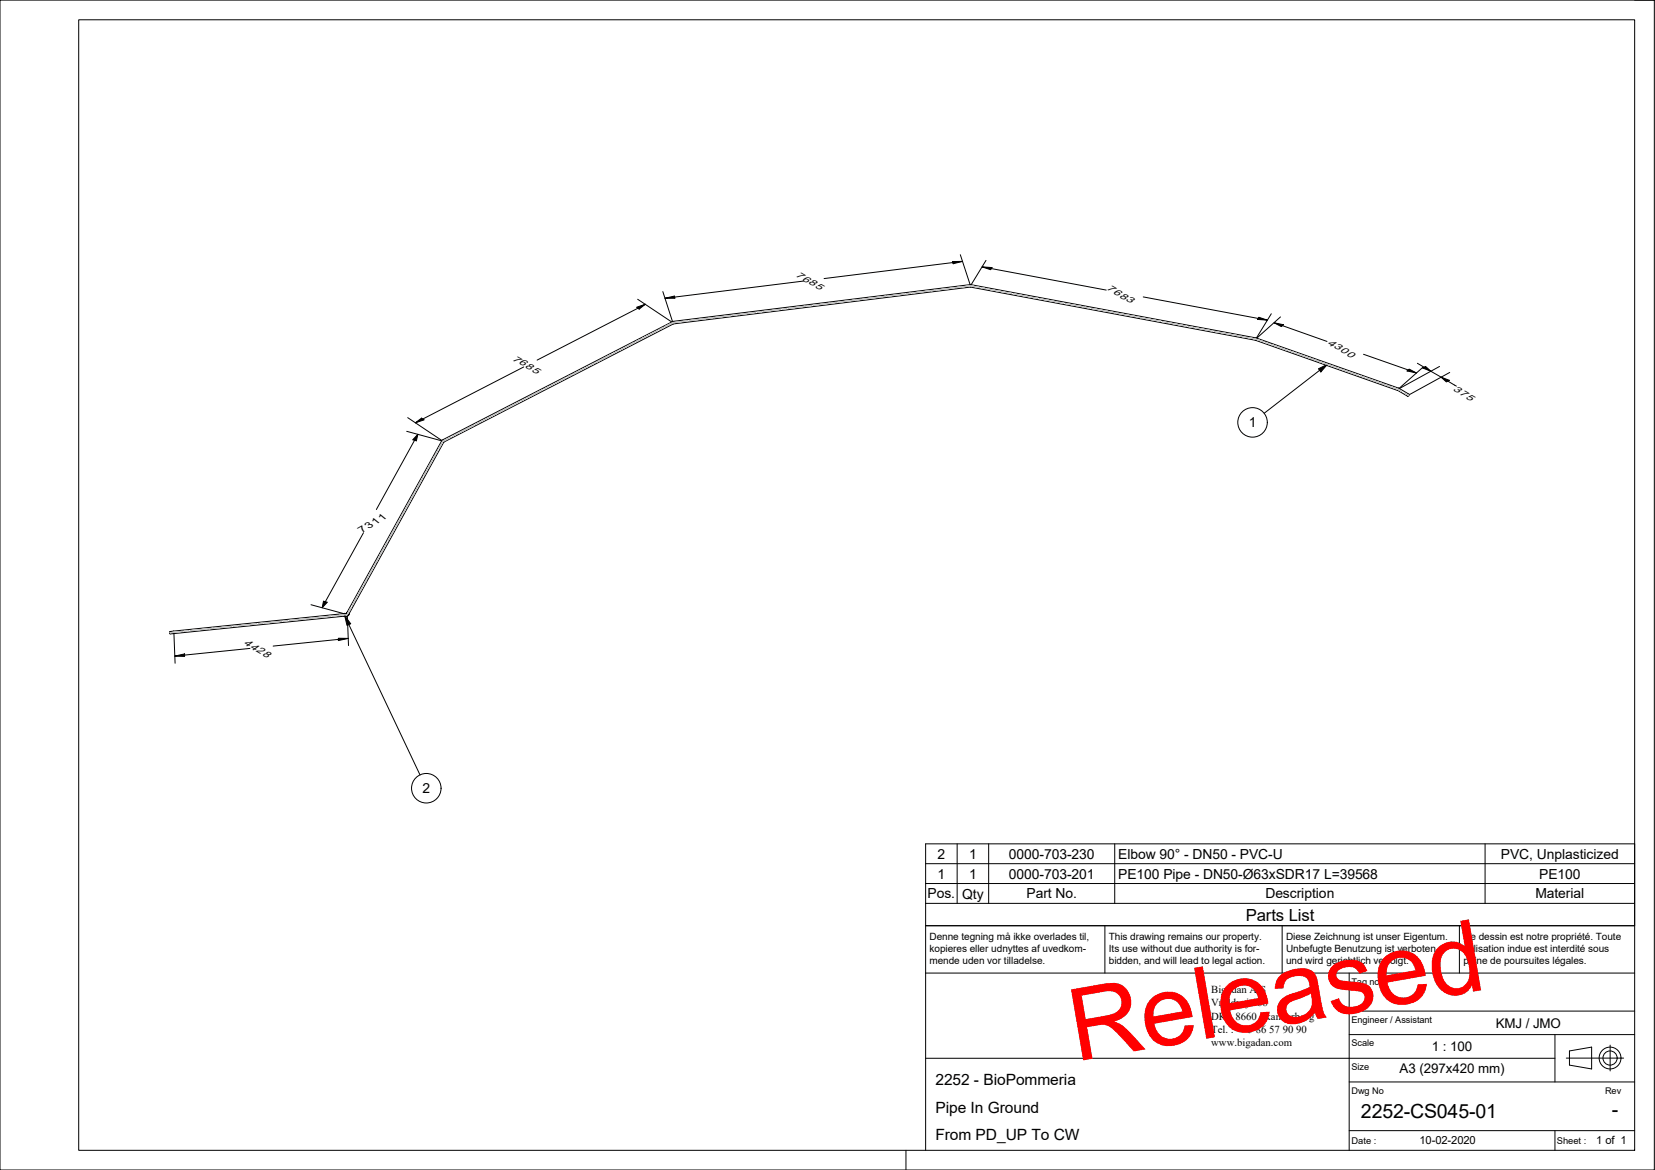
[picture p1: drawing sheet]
<svg xmlns="http://www.w3.org/2000/svg" width="420mm" height="297mm" viewBox="0 0 420 297" stroke-linecap="round" stroke-linejoin="round" font-family="sans-serif">
<!-- layer: 3D Sketch Geometry -->
<g fill="none" stroke="#c0c0c0" stroke-width=".25">
<path d="M187.1 79.9l-1 .1M191.8 79.3l-4.2 .6M193.4 79.1l-1.1 .2M198.1 78.6l-4.2 .5M199.7 78.3l-1.1 .2M204.4 77.8l-4.2 .5M206 77.6l-1.1 .1M210.7 77l-4.2 .5M212.3 76.8l-1.1 .1M217 76.2l-4.2 .5M218.6 76l-1.1 .1M223.3 75.4l-4.2 .5"/>
<path d="M224.9 75.2l-1.1 .1M229.6 74.7l-4.2 .5M231.1 74.5l-1 .1M235.9 73.9l-4.2 .5M237.4 73.7l-1 .1M242.2 73.1l-4.2 .5M243.8 72.9l-1.1 .1M244.3 72.8l2.1-.3 2.2 .5M249.1 73.1l1.1 .2M250.7 73.4l4.4 .8M255.7 74.3l1.1 .2M257.3 74.6l4.4 .8"/>
<path d="M262.3 75.6l1.1 .1M263.9 75.8l4.4 .9M268.9 76.8l1.1 .1M270.5 77.1l4.4 .8M275.5 78l1.1 .2M277.1 78.3l4.4 .8M282 79.2l1.1 .2M283.7 79.5l4.4 .8M137.8 99l-3.9 2M139.2 98.2l-1 .5M143.6 96l-3.9 2M145 95.2l-.9 .5"/>
<path d="M149.4 92.9l-3.9 2.1M150.9 92.2l-1 .5M155.3 89.9l-3.9 2.1M156.7 89.2l-1 .5M161.1 86.9l-3.9 2.1M162.6 86.2l-1 .5M166.9 83.9l-3.9 2M168.4 83.2l-1 .5M172.9 81.7l-2.1 .2-1.9 1M174.5 81.5l-1.1 .1M179.2 80.9l-4.2 .5M180.8 80.7l-1.1 .1"/>
<path d="M185.5 80.1l-4.2 .5M288.6 80.5l1.1 .2M290.3 80.8l4.3 .8M295.2 81.7l1.1 .2M296.8 82l4.4 .8M301.8 82.9l1.1 .2M303.4 83.2l4.4 .8M308.4 84.1l1.1 .3M310 84.4l4.4 .8M315 85.4l1.1 .2M316.6 85.7l2.2 .4 2 .7M321.3 87l1 .3"/>
<path d="M322.8 87.5l4 1.4M327.3 89.1l1 .3M328.8 89.6l4.1 1.4M333.4 91.2l.9 .4M334.9 91.8l4 1.4M339.4 93.3l1 .4M340.9 93.9l4 1.4M345.4 95.4l1 .4M346.9 96l4 1.4M351.4 97.6l1 .3M352.9 98.1l2.9 1.2M356.7 99.9l.8 .4"/>
<path d="M108.1 119.8l-.5 .9M110.4 115.7l-2 3.7M111.2 114.3l-.5 .9M114.4 111l-2 1-1 1.9M115.8 110.3l-.9 .5M120.2 108l-3.9 2M121.7 107.3l-1 .5M126.1 105l-3.9 2M127.5 104.3l-1 .5M131.9 102l-3.9 2M133.3 101.2l-.9 .6M98.3 137.7l-2.1 3.7"/>
<path d="M99 136.3l-.5 .9M101.3 132.2l-2 3.7M102.1 130.8l-.5 .9M104.4 126.7l-2.1 3.7M105.1 125.3l-.5 .9M107.4 121.2l-2 3.7M52.5 159.7l-4.2 .4M54.1 159.5l-1.1 .1M58.8 159l-4.2 .5M60.4 158.9l-1 .1M65.1 158.4l-4.2 .4M66.7 158.2l-1.1 .1"/>
<path d="M71.4 157.8l-4.2 .4M72.9 157.6l-1 .1M77.7 157.1l-4.2 .4M79.2 157h-1M83.9 156.4l-4.1 .5M85.5 156.3l-1 .1M89.2 154.2l-1.1 1.8-2 .2M89.9 152.8l-.5 .9M92.2 148.7l-2 3.6M93 147.3l-.5 .9M95.2 143.2l-2 3.6M96 141.8l-.5 .9"/>
<path d="M43.5 160.6h-.3M46.2 160.3l-2.4 .3M47.8 160.1l-1 .2"/>
</g>
<!-- layer: Visible -->
<g fill="none" stroke="#000" stroke-width=".25">
<path d="M246.4 72.2v.7M246.4 72.9l-75.5 9.3M246.4 72.2l-75.7 9.4M246.4 72.9l72.3 13.5M246.4 72.2l72.5 13.6M170.7 81.6l.2 .3v.3M170.7 81.6l-58.5 30.1M170.9 82.2l-58.3 30.1M318.7 86.4l36.1 12.7M318.9 85.8l-.2 .2v.4M318.9 85.8l36.1 12.7M357.4 100.2a.25 .25 0 0 1 .4 .1 .25 .25 0 0 1-.3 .3h-.2z"/>
<path d="M357.7 100.1l-2.6-1.6-.3 .2v.4l2.6 1.5M87.3 156.4l-43.1 4.5M87.3 155.8l1-.3 .3 .4-.3 .5-.7 .1-.3-.1zM87.4 155.8l-43.3 4.4M87.9 155.7l-.2 .1M88.1 155.5l24.1-43.7h.3l.2 .4-24.1 43.6M88.3 156.1v.2M43.1 160.3l.1 .6zM44.1 160.2l.1 .7M44.1 160.2l-1 .1M44.2 160.9h-1"/>
</g>
<!-- layer: Visible Narrow -->
<path d="M87.5 155.7l-.2 .2 .1 .6M87.8 155.8l-.2 .2v.5M87.9 155.7h.5l.1 .5M88 155.6h.5l.1 .3" fill="none" stroke="#000" stroke-width=".25"/>
<!-- layer: Symbol -->
<g fill="none" stroke="#000" stroke-width=".25">
<path d="M334.7 93.6l2.3-1.1-1.7 1.9zM337 92.5l-16.1 12.4M87.5 156.3l1.5 2.1-.9 .4zM87.5 156.3l19.1 40.5M235 219.3h180M243 214.2v15.1M251 214.2v15.1M283 214.2v15.1M377 214.2v15.1M235 224.3h180v-10.1h-180v15.1M235 229.3v5.7h180v-5.7M415 224.3v5h-180"/>
<circle cx="318" cy="107.2" r="3.7"/>
<circle cx="108.2" cy="200.1" r="3.7"/>
</g>
<!-- layer: Border -->
<path d="M0 0h420v297h-420zM20 5h395v287h-395zM415 0h5M230 292v5" fill="none" stroke="#000" stroke-width=".25"/>
<!-- layer: Title -->
<g fill="none" stroke="#000" stroke-width=".25">
<path d="M280.5 235v12M325.5 235v12M370.5 235v12M415 235h-180v57M235 247h180M342.5 256.7h72.5M342.5 247v45M235 268.7h159.8M342.5 274.7h72.5M342.5 262.7h72.5M394.8 262.7v12M397.6 268.6h14.6"/>
<path d="M398.4 266.8l5.7-1v5.6l-5.7-1zM408.8 265.3v6.6M342.5 287h72.5M394.8 287v5"/>
<circle cx="408.7" cy="268.6" r="2.77"/>
<circle cx="408.7" cy="268.6" r="1.8"/>
</g>
<!-- layer: Symbol -->
<g fill="#000">
<path d="M334.7 93.6l2.3-1.1-1.7 1.9z" fill-rule="evenodd"/>
<path d="M87.5 156.3l1.5 2.1-.9 .4z" fill-rule="evenodd"/>
</g>
<!-- layer: Dimension -->
<g fill="none" stroke="#000" stroke-width=".25">
<path d="M161.6 78l2.2-.8-1.5 1.3zM161.9 76l8.6 5.7M163.8 77.2l-27.4 14.2M168.3 74l2.4 7.6M168.8 75.7l2.4-.5 .2 .5zM204 71.4l-35.2 4.3M241.8 66.4h2.5l-2.3 .6zM243.8 64.7l2.5 7.6M244.3 66.4l-35.1 4.3M249.3 67.8l2.5 .1-.3 .6zM249.3 67.8l31.5 5.8M250.3 66.1l-3.8 6.2"/>
<path d="M290.2 75.4l31.5 5.9M322.7 79.7l-3.7 6.1M133 93.2l-27.5 14.1M319.6 80.5l2.1 .8-2.5-.2zM323.5 81.9l2.3 .6-.5 .4zM323.5 81.9l13.4 4.8M325.1 80.5l-6 5.3M346.2 89.9l13.4 4.8M357.2 94.2l.6-.5 1.8 1zM359.8 92.2l9.9 5.8M361.2 93.4l.7-.4 1.4 1.3zM361.2 93.2l-6 5.4"/>
<path d="M365.5 93l-10.2 5.6M365.8 95.7l2.1 .8-.7 .5zM368 94.6l-10.1 5.5M103.3 109.5l8.7 2.4M103.5 106l8.6 5.8M105.5 107.3l1.5-1.1 .7 .4zM106.1 110.3l-.4 1.6-.9-.2zM106.1 110.3l-10.6 19.1M92.3 135.2l-10.5 19.1M79 153.5l8.7 2.4M82.1 152.6l1 .3-1.3 1.4zM88.2 156.3l.3 7.6"/>
<path d="M44.2 160.8l.2 7.6M44.4 166.6l2.5-.6v.7zM63.5 164.6l-19.1 2M85.9 162l2.5 .1-2.5 .5zM88.4 162.1l-19.1 1.9"/>
</g>
<g fill="#000">
<path d="M161.6 78l2.2-.8-1.5 1.3z" fill-rule="evenodd"/>
<path d="M168.8 75.7l2.4-.5 .2 .5z" fill-rule="evenodd"/>
<path d="M241.8 66.4h2.5l-2.3 .6z" fill-rule="evenodd"/>
<path d="M249.3 67.8l2.5 .1-.3 .6z" fill-rule="evenodd"/>
<path d="M319.6 80.5l2.1 .8-2.5-.2z" fill-rule="evenodd"/>
<path d="M323.5 81.9l2.3 .6-.5 .4z" fill-rule="evenodd"/>
<path d="M357.2 94.2l.6-.5 1.8 1z" fill-rule="evenodd"/>
<path d="M361.2 93.4l.7-.4 1.4 1.3z" fill-rule="evenodd"/>
<path d="M365.8 95.7l2.1 .8-.7 .5z" fill-rule="evenodd"/>
<path d="M106.1 110.3l-.4 1.6-.9-.2z" fill-rule="evenodd"/>
<path d="M105.5 107.3l1.5-1.1 .7 .4z" fill-rule="evenodd"/>
<path d="M82.1 152.6l1 .3-1.3 1.4z" fill-rule="evenodd"/>
<path d="M44.4 166.6l2.5-.6v.7z" fill-rule="evenodd"/>
<path d="M85.9 162l2.5 .1-2.5 .5z" fill-rule="evenodd"/>
</g>
<text font-size="25.5" fill="#f00" x="273" y="269.6" transform="rotate(-10 273 269.6)">Released</text>
<g font-size="5">
<text x="345.5" y="283.8">2252-CS045-01</text>
<text x="409.2" y="283.3">-</text>
</g>
<text font-size="4.2" x="316.3" y="233.7">Parts List</text>
<g font-size="3.9">
<text x="237.5" y="275.5">2252 - BioPommeria</text>
<text x="237.5" y="282.5">Pipe In Ground</text>
<text x="237.5" y="289.5">From PD_UP To CW</text>
</g>
<g font-size="3.5">
<text x="317" y="108.5">1</text>
<text x="107.3" y="201.4">2</text>
<text x="238" y="218">2</text>
<text x="246" y="218">1</text>
<text x="256.1" y="218">0000-703-230</text>
<text x="283.9" y="218">Elbow 90° - DN50 - PVC-U</text>
<text x="381" y="218">PVC, Unplasticized</text>
<text x="238" y="223">1</text>
<text x="246" y="223">1</text>
<text x="256.1" y="223">0000-703-201</text>
<text x="283.9" y="223.1">PE100 Pipe - DN50-Ø63xSDR17 L=39568</text>
<text x="390.7" y="223">PE100</text>
<text x="235.5" y="228.1">Pos.</text>
<text x="244.3" y="228.1">Qty</text>
<text x="260.6" y="228.1">Part No.</text>
<text x="321.3" y="228.1">Description</text>
<text x="389.8" y="228.1">Material</text>
</g>
<g font-size="3.4">
<text x="379.8" y="260.9">KMJ / JMO</text>
<text x="363.5" y="266.9">1 : 100</text>
<text x="355.3" y="272.5">A3 (297x420 mm)</text>
</g>
<g font-size="2.8">
<text x="360.3" y="290.5">10-02-2020</text>
<text x="405.3" y="290.5">1 of 1</text>
</g>
<g font-size="2.7">
<text x="307.5" y="252">Bigadan A/S</text>
<text x="307.5" y="255.5">Vroldvej 168</text>
<text x="307.5" y="262.3">Tel. : +45</text>
<text x="307.5" y="258.9">DK - 8660 Skanderborg</text>
<text x="318.9" y="262.3">86</text>
<text x="322.2" y="262.3">57</text>
<text x="325.7" y="262.3">90</text>
<text x="329.1" y="262.3">90</text>
<text x="307.5" y="265.7">www.bigadan.com</text>
</g>
<g font-size="2.6">
<text x="91.9" y="135.2" transform="rotate(-30 91.9 135.2)">7</text>
<text x="93.6" y="134.3" transform="rotate(-30 93.6 134.3)">3</text>
<text x="95.3" y="133.3" transform="rotate(-30 95.3 133.3)">1</text>
<text x="97" y="132.3" transform="rotate(-30 97 132.3)">1</text>
<text x="61.8" y="163.5" transform="rotate(30 61.8 163.5)">4428</text>
</g>
<g font-size="2.5">
<text x="201.9" y="70" transform="rotate(30 201.9 70)">7</text>
<text x="203.5" y="71" transform="rotate(30 203.5 71)">6</text>
<text x="205.1" y="71.9" transform="rotate(30 205.1 71.9)">8</text>
<text x="206.8" y="72.8" transform="rotate(30 206.8 72.8)">5</text>
<text x="280.8" y="73.5" transform="rotate(30 280.8 73.5)">7</text>
<text x="282.4" y="74.4" transform="rotate(30 282.4 74.4)">6</text>
<text x="284.1" y="75.3" transform="rotate(30 284.1 75.3)">8</text>
<text x="285.7" y="76.3" transform="rotate(30 285.7 76.3)">3</text>
<text x="336.8" y="87.3" transform="rotate(30 336.8 87.3)">4</text>
<text x="340.1" y="89.1" transform="rotate(30 340.1 89.1)">0</text>
<text x="131.6" y="92.2" transform="rotate(30 131.6 92.2)">6</text>
<text x="341.7" y="90.1" transform="rotate(30 341.7 90.1)">0</text>
<text x="370.4" y="100.1" transform="rotate(30 370.4 100.1)">7</text>
<text x="372" y="101" transform="rotate(30 372 101)">5</text>
<text x="236" y="238.5">Denne tegning må ikke overlades til,</text>
<text x="281.5" y="238.5">This drawing remains our property.</text>
<text x="326.5" y="238.5">Diese Zeichnung ist unser Eigentum.</text>
<text x="371.5" y="238.5">Ce dessin est notre propriété. Toute</text>
<text x="236" y="241.6">kopieres eller udnyttes af uvedkom-</text>
<text x="236" y="244.8">mende uden vor tilladelse.</text>
<text x="281.5" y="244.8">bidden, and will lead to legal action.</text>
<text x="281.5" y="241.6">Its use without due authority is for-</text>
<text x="326.5" y="241.6">Unbefugte Benutzung ist verboten</text>
<text x="326.5" y="244.8">und wird gerichtlich verfolgt.</text>
<text x="371.5" y="241.6">utilisation indue est interdité sous</text>
<text x="371.5" y="244.8">peine de poursuites légales.</text>
</g>
<g font-size="2.4">
<text x="338.4" y="88.2" transform="rotate(30 338.4 88.2)">3</text>
<text x="129.9" y="91.3" transform="rotate(30 129.9 91.3)">7</text>
<text x="133.2" y="93.2" transform="rotate(30 133.2 93.2)">8</text>
<text x="134.8" y="94.1" transform="rotate(30 134.8 94.1)">5</text>
<text x="368.7" y="99.1" transform="rotate(30 368.7 99.1)">3</text>
<text x="343.1" y="290.4">Date :</text>
<text x="395.2" y="290.4">Sheet :</text>
</g>
<g font-size="2.3">
<text x="343.1" y="250">Tag no.</text>
<text x="343.1" y="259.7">Engineer / Assistant</text>
<text x="343.1" y="265.7">Scale</text>
<text x="343.1" y="271.7">Size</text>
<text x="343.1" y="277.7">Dwg No</text>
<text x="407.5" y="277.7">Rev</text>
</g>
</svg>
